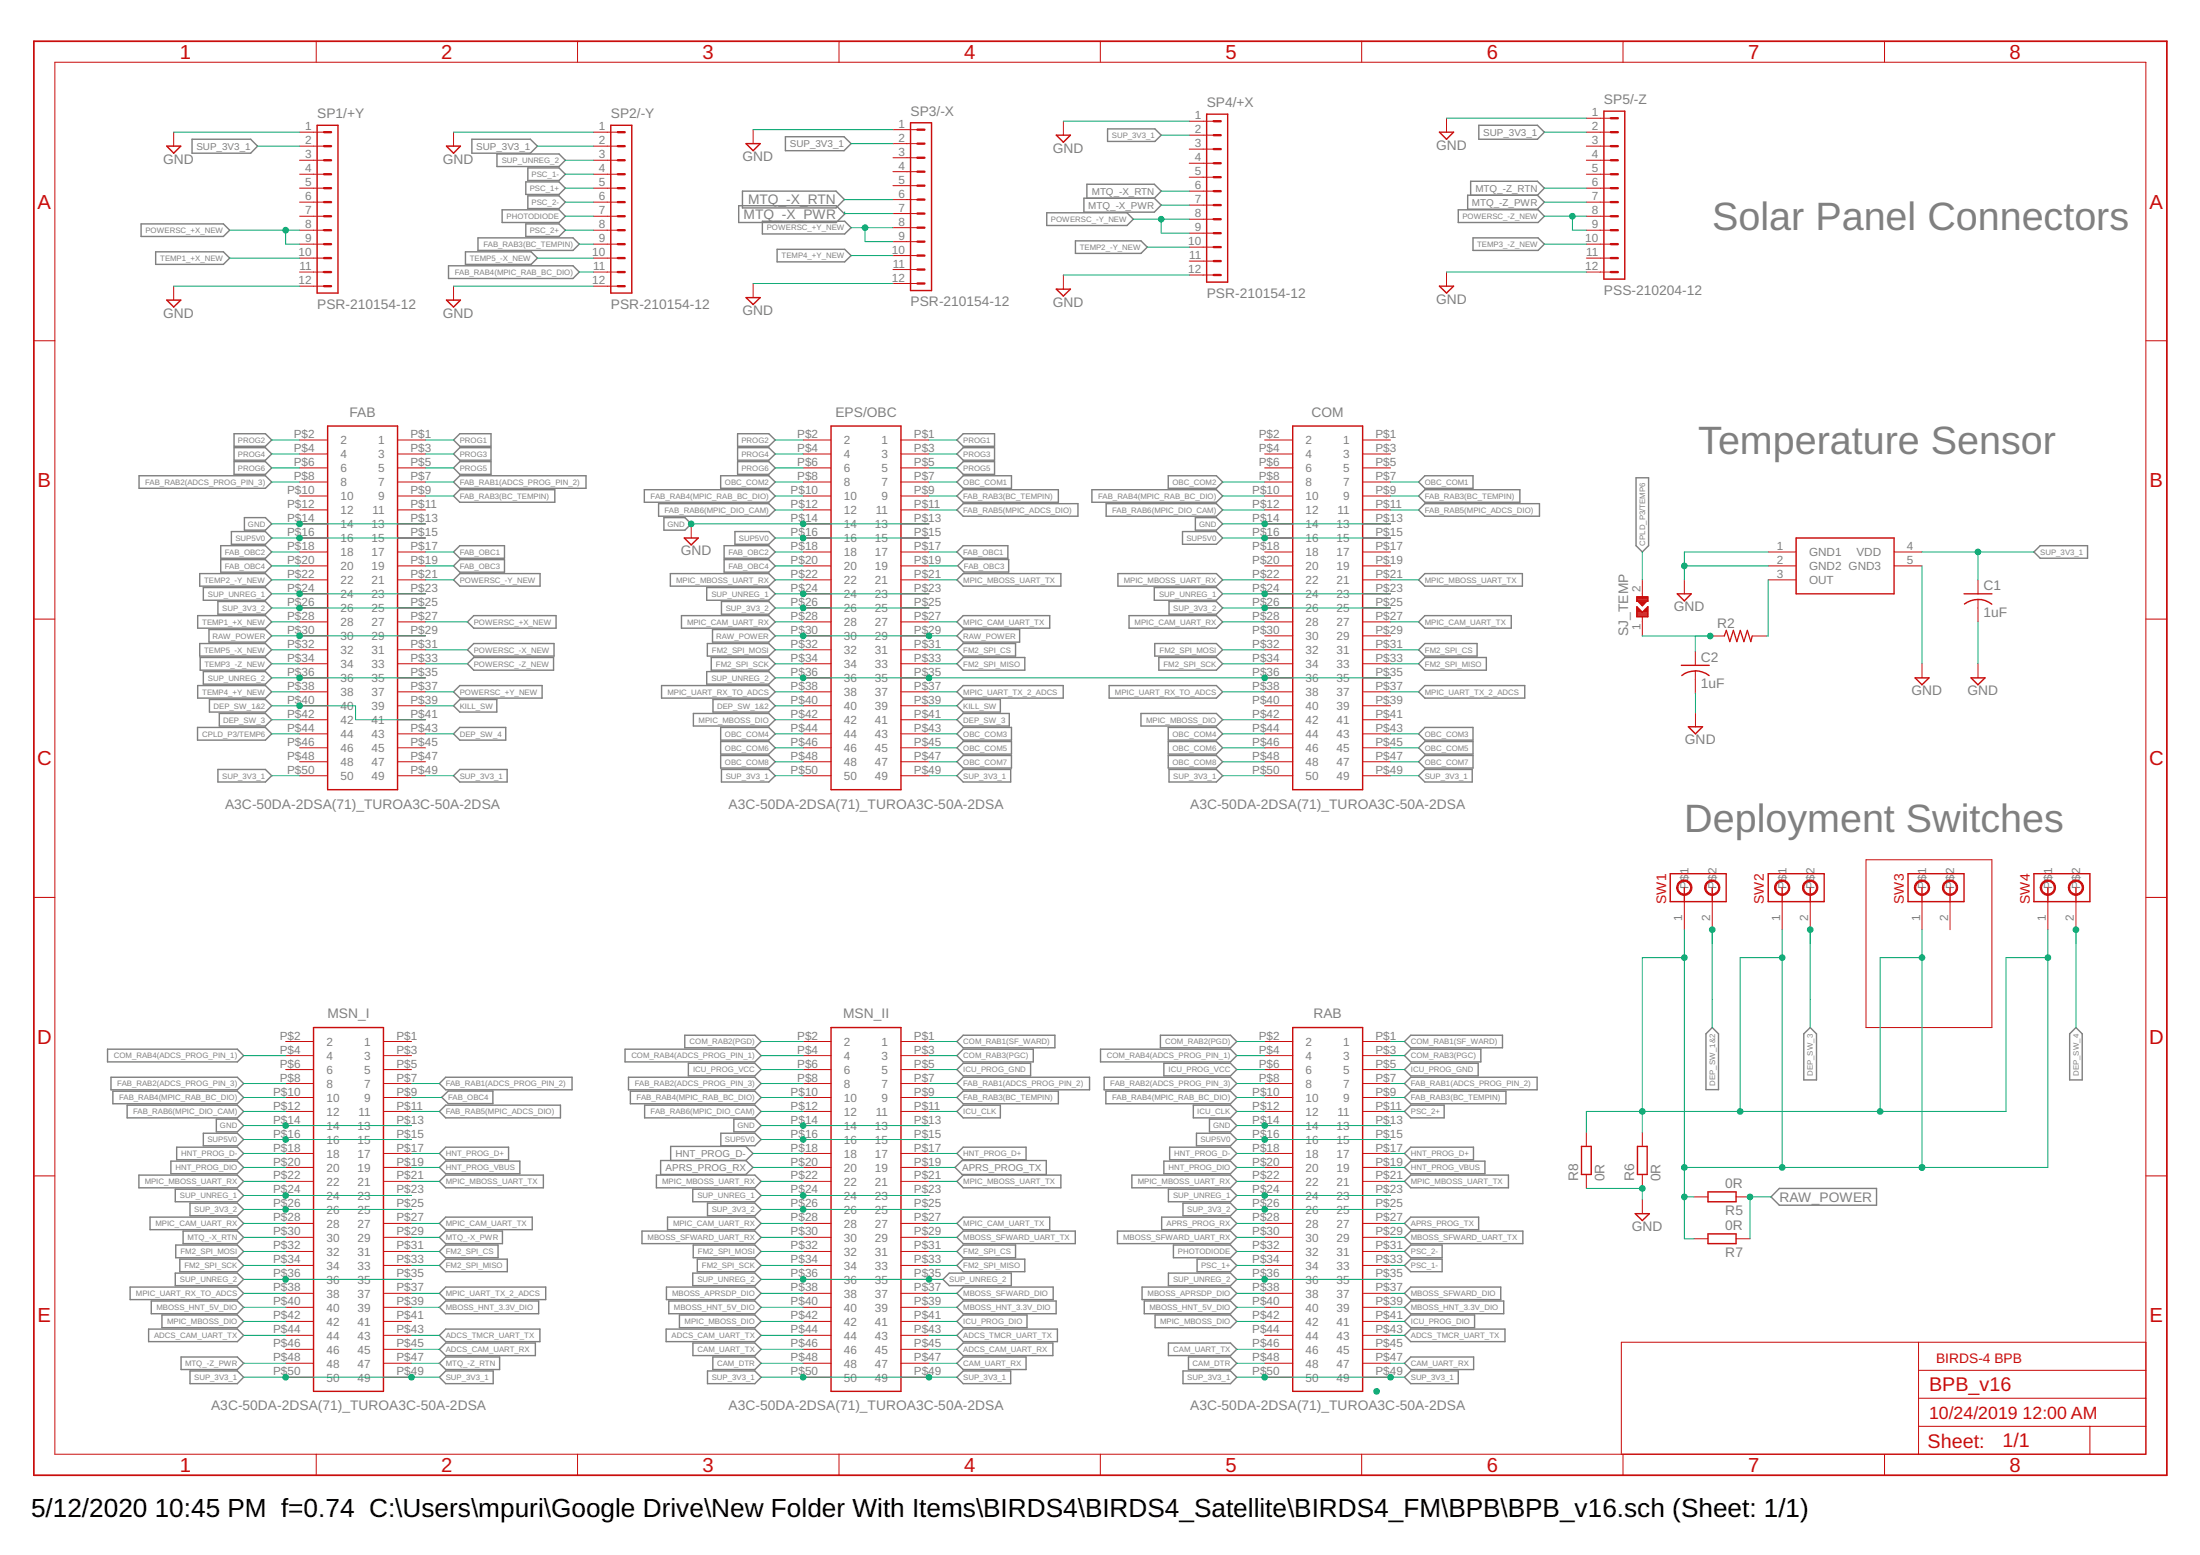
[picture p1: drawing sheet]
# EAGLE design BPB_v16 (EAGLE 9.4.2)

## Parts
C1  1uF  C-USC0603  [C0603]
C2  1uF  C-USC0603  [C0603]
COM  A3C-50DA-2DSA(71)_TUROA3C-50A-2DSA  [SHDR50W60P200_2X25_5000X400X44_TR]
EPS/OBC  A3C-50DA-2DSA(71)_TUROA3C-50A-2DSA  [SHDR50W60P200_2X25_5000X400X44_TR]
FAB  A3C-50DA-2DSA(71)_TUROA3C-50A-2DSA  [SHDR50W60P200_2X25_5000X400X44_TR]
MSN_I  A3C-50DA-2DSA(71)_TUROA3C-50A-2DSA  [SHDR50W60P200_2X25_5000X400X44_TR]
MSN_II  A3C-50DA-2DSA(71)_TUROA3C-50A-2DSA  [SHDR50W60P200_2X25_5000X400X44_TR]
R2  R-US_R0402  [R0402]
R5  0R  RR3216  [R3216]
R6  0R  RR3216  [R3216]
R7  0R  RR3216  [R3216]
R8  0R  RR3216  [R3216]
RAB  A3C-50DA-2DSA(71)_TUROA3C-50A-2DSA  [SHDR50W60P200_2X25_5000X400X44_TR]
SJ_TEMP  SJ_BY_TURO  [SJ_TURO]
SP1/+Y  PSR-210154-12  [PIN1X12/90]
SP2/-Y  PSR-210154-12  [PIN1X12/90]
SP3/-X  PSR-210154-12  [PIN1X12/90]
SP4/+X  PSR-210154-12  [PIN1X12/90]
SP5/-Z  PSS-210204-12  [PIN1X12]
SW1  MOLEX-CONN-2-0554600272  [MOLEX-CONN-2-BIRDS]
SW2  MOLEX-CONN-2-0554600272  [MOLEX-CONN-2-BIRDS]
SW3  MOLEX-CONN-2-0554600272  [MOLEX-CONN-2-BIRDS]
SW4  MOLEX-CONN-2-0554600272  [MOLEX-CONN-2-BIRDS]
U$3  LMT84DCKT  [SOT65P210X110-5N]

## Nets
ADCS_CAM_UART_RX: MSN_I.P$45 MSN_II.P$45
ADCS_CAM_UART_TX: MSN_I.P$44 MSN_II.P$44
ADCS_TMCR_UART_TX: MSN_I.P$43 MSN_II.P$43 RAB.P$43
APRS_PROG_RX: MSN_II.P$20 RAB.P$28
APRS_PROG_TX: MSN_II.P$19 RAB.P$27
CAM_DTR: MSN_II.P$48 RAB.P$48
CAM_UART_RX: MSN_II.P$47 RAB.P$47
CAM_UART_TX: MSN_II.P$46 RAB.P$46
COM_RAB1(SF_WARD): MSN_II.P$1 RAB.P$1
COM_RAB2(PGD): MSN_II.P$2 RAB.P$2
COM_RAB3(PGC): MSN_II.P$3 RAB.P$3
COM_RAB4(ADCS_PROG_PIN_1): MSN_I.P$4 MSN_II.P$4 RAB.P$4
CPLD_P3/TEMP6: FAB.P$44 SJ_TEMP.2
DEP_SW_1&2: EPS/OBC.P$40 FAB.P$40 FAB.P$41 SW1.2
DEP_SW_3: EPS/OBC.P$41 FAB.P$42 SW2.2
DEP_SW_4: FAB.P$43 SW4.2
DEP_SW_POWER: R5.2 R6.2 R7.2 R8.2 SW1.1 SW2.1 SW3.1 SW4.1
FAB_OBC1: EPS/OBC.P$17 FAB.P$17
FAB_OBC2: EPS/OBC.P$18 FAB.P$18
FAB_OBC3: EPS/OBC.P$19 FAB.P$19
FAB_OBC4: EPS/OBC.P$20 FAB.P$20 MSN_I.P$9
FAB_RAB1(ADCS_PROG_PIN_2): FAB.P$7 MSN_I.P$7 MSN_II.P$7 RAB.P$7
FAB_RAB2(ADCS_PROG_PIN_3): FAB.P$8 MSN_I.P$8 MSN_II.P$8 RAB.P$8
FAB_RAB3(BC_TEMPIN): COM.P$9 EPS/OBC.P$9 FAB.P$9 MSN_II.P$9 RAB.P$9 SP2/-Y.9
FAB_RAB4(MPIC_RAB_BC_DIO): COM.P$10 EPS/OBC.P$10 MSN_I.P$10 MSN_II.P$10 RAB.P$10 SP2/-Y.11
FAB_RAB5(MPIC_ADCS_DIO): COM.P$11 EPS/OBC.P$11 MSN_I.P$11
FAB_RAB6(MPIC_DIO_CAM): COM.P$12 EPS/OBC.P$12 MSN_I.P$12 MSN_II.P$12
FM2_SPI_CS: COM.P$31 EPS/OBC.P$31 MSN_I.P$31 MSN_II.P$31
FM2_SPI_MISO: COM.P$33 EPS/OBC.P$33 MSN_I.P$33 MSN_II.P$33
FM2_SPI_MOSI: COM.P$32 EPS/OBC.P$32 MSN_I.P$32 MSN_II.P$32
FM2_SPI_SCK: COM.P$34 EPS/OBC.P$34 MSN_I.P$34 MSN_II.P$34
GND [GND]: C1.2 C2.2 COM.P$13 COM.P$14 EPS/OBC.P$13 EPS/OBC.P$14 FAB.P$13 FAB.P$14 MSN_I.P$13 MSN_I.P$14 MSN_II.P$13 MSN_II.P$14 R6.1 R8.1 RAB.P$13 RAB.P$14 SP1/+Y.1 SP1/+Y.12 SP2/-Y.1 SP2/-Y.12 SP3/-X.1 SP3/-X.12 SP4/+X.1 SP4/+X.12 SP5/-Z.1 SP5/-Z.12 U$3.1(GND1) U$3.2(GND2) U$3.5(GND3)
HNT_PROG_D+: MSN_I.P$17 MSN_II.P$17 RAB.P$17
HNT_PROG_D-: MSN_I.P$18 MSN_II.P$18 RAB.P$18
HNT_PROG_DIO: MSN_I.P$20 RAB.P$20
HNT_PROG_VBUS: MSN_I.P$19 RAB.P$19
ICU_CLK: MSN_II.P$11 RAB.P$12
ICU_PROG_DIO: MSN_II.P$41 RAB.P$41
ICU_PROG_GND: MSN_II.P$5 RAB.P$5
ICU_PROG_VCC: MSN_II.P$6 RAB.P$6
KILL_SW: EPS/OBC.P$39 FAB.P$39
MBOSS_APRSDP_DIO: MSN_II.P$38 RAB.P$38
MBOSS_HNT_3.3V_DIO: MSN_I.P$39 MSN_II.P$39 RAB.P$39
MBOSS_HNT_5V_DIO: MSN_I.P$40 MSN_II.P$40 RAB.P$40
MBOSS_SFWARD_DIO: MSN_II.P$37 RAB.P$37
MBOSS_SFWARD_UART_RX: MSN_II.P$30 RAB.P$30
MBOSS_SFWARD_UART_TX: MSN_II.P$29 RAB.P$29
MPIC_CAM_UART_RX: COM.P$28 EPS/OBC.P$28 MSN_I.P$28 MSN_II.P$28
MPIC_CAM_UART_TX: COM.P$27 EPS/OBC.P$27 MSN_I.P$27 MSN_II.P$27
MPIC_MBOSS_DIO: COM.P$42 EPS/OBC.P$42 MSN_I.P$42 MSN_II.P$42 RAB.P$42
MPIC_MBOSS_UART_RX: COM.P$22 EPS/OBC.P$22 MSN_I.P$22 MSN_II.P$22 RAB.P$22
MPIC_MBOSS_UART_TX: COM.P$21 EPS/OBC.P$21 MSN_I.P$21 MSN_II.P$21 RAB.P$21
MPIC_UART_RX_TO_ADCS: COM.P$38 EPS/OBC.P$38 MSN_I.P$38
MPIC_UART_TX_2_ADCS: COM.P$37 EPS/OBC.P$37 MSN_I.P$37
MTQ_-X_PWR: MSN_I.P$29 SP3/-X.7 SP4/+X.7
MTQ_-X_RTN: MSN_I.P$30 SP3/-X.6 SP4/+X.6
MTQ_-Z_PWR: MSN_I.P$48 SP5/-Z.7
MTQ_-Z_RTN: MSN_I.P$47 SP5/-Z.6
N$2: C2.1 R2.1 SJ_TEMP.1
N$4: R2.2 U$3.3(OUT)
OBC_COM1: COM.P$7 EPS/OBC.P$7
OBC_COM2: COM.P$8 EPS/OBC.P$8
OBC_COM3: COM.P$43 EPS/OBC.P$43
OBC_COM4: COM.P$44 EPS/OBC.P$44
OBC_COM5: COM.P$45 EPS/OBC.P$45
OBC_COM6: COM.P$46 EPS/OBC.P$46
OBC_COM7: COM.P$47 EPS/OBC.P$47
OBC_COM8: COM.P$48 EPS/OBC.P$48
PHOTODIODE: RAB.P$32 SP2/-Y.7
POWERSC_+X_NEW [POWER]: FAB.P$27 SP1/+Y.8 SP1/+Y.9
POWERSC_+Y_NEW [POWER]: FAB.P$37 SP3/-X.8 SP3/-X.9
POWERSC_-X_NEW [POWER]: FAB.P$31
POWERSC_-Y_NEW [POWER]: FAB.P$21 SP4/+X.8 SP4/+X.9
POWERSC_-Z_NEW [POWER]: FAB.P$33 SP5/-Z.8 SP5/-Z.9
PROG1: EPS/OBC.P$1 FAB.P$1
PROG2: EPS/OBC.P$2 FAB.P$2
PROG3: EPS/OBC.P$3 FAB.P$3
PROG4: EPS/OBC.P$4 FAB.P$4
PROG5: EPS/OBC.P$5 FAB.P$5
PROG6: EPS/OBC.P$6 FAB.P$6
PSC_1+: RAB.P$34 SP2/-Y.5
PSC_1-: RAB.P$33 SP2/-Y.4
PSC_2+: RAB.P$11 SP2/-Y.8
PSC_2-: RAB.P$31 SP2/-Y.6
RAW_POWER: EPS/OBC.P$29 EPS/OBC.P$30 FAB.P$29 FAB.P$30 R5.1 R7.1
SUP5V0 [POWER]: COM.P$15 COM.P$16 EPS/OBC.P$15 EPS/OBC.P$16 FAB.P$15 FAB.P$16 MSN_I.P$15 MSN_I.P$16 MSN_II.P$15 MSN_II.P$16 RAB.P$15 RAB.P$16
SUP_3V3_1 [POWER]: C1.1 COM.P$49 COM.P$50 EPS/OBC.P$49 EPS/OBC.P$50 FAB.P$49 FAB.P$50 MSN_I.P$49 MSN_I.P$50 MSN_II.P$49 MSN_II.P$50 RAB.P$49 RAB.P$50 SP1/+Y.2 SP2/-Y.2 SP3/-X.2 SP4/+X.2 SP5/-Z.2 U$3.4(VDD)
SUP_3V3_2 [POWER]: COM.P$25 COM.P$26 EPS/OBC.P$25 EPS/OBC.P$26 FAB.P$25 FAB.P$26 MSN_I.P$25 MSN_I.P$26 MSN_II.P$25 MSN_II.P$26 RAB.P$25 RAB.P$26
SUP_UNREG_1 [POWER]: COM.P$23 COM.P$24 EPS/OBC.P$23 EPS/OBC.P$24 FAB.P$23 FAB.P$24 MSN_I.P$23 MSN_I.P$24 MSN_II.P$23 MSN_II.P$24 RAB.P$23 RAB.P$24
SUP_UNREG_2 [POWER]: COM.P$35 COM.P$36 EPS/OBC.P$35 EPS/OBC.P$36 FAB.P$35 FAB.P$36 MSN_I.P$35 MSN_I.P$36 MSN_II.P$35 MSN_II.P$36 RAB.P$35 RAB.P$36 SP2/-Y.3
TEMP1_+X_NEW: FAB.P$28 SP1/+Y.10
TEMP2_-Y_NEW: FAB.P$22 SP4/+X.10
TEMP3_-Z_NEW: FAB.P$34 SP5/-Z.10
TEMP4_+Y_NEW: FAB.P$38 SP3/-X.10
TEMP5_-X_NEW: FAB.P$32 SP2/-Y.10
Unconnected: COM.P$1 COM.P$2 COM.P$3 COM.P$4 COM.P$5 COM.P$6 COM.P$17 COM.P$18 COM.P$19 COM.P$20 COM.P$29 COM.P$30 COM.P$39 COM.P$40 COM.P$41 FAB.P$10 FAB.P$11 FAB.P$12 FAB.P$45 FAB.P$46 FAB.P$47 FAB.P$48 MSN_I.P$1 MSN_I.P$2 MSN_I.P$3 MSN_I.P$5 MSN_I.P$6 MSN_I.P$41 MSN_I.P$46 RAB.P$44 RAB.P$45 SP1/+Y.3 SP1/+Y.4 SP1/+Y.5 SP1/+Y.6 SP1/+Y.7 SP1/+Y.11 SP3/-X.3 SP3/-X.4 SP3/-X.5 SP3/-X.11 SP4/+X.3 SP4/+X.4 SP4/+X.5 SP4/+X.11 SP5/-Z.3 SP5/-Z.4 SP5/-Z.5 SP5/-Z.11 SW3.2

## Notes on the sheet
- Solar Panel Connectors
- Temperature Sensor
- Deployment Switches
- BIRDS-4 BPB
